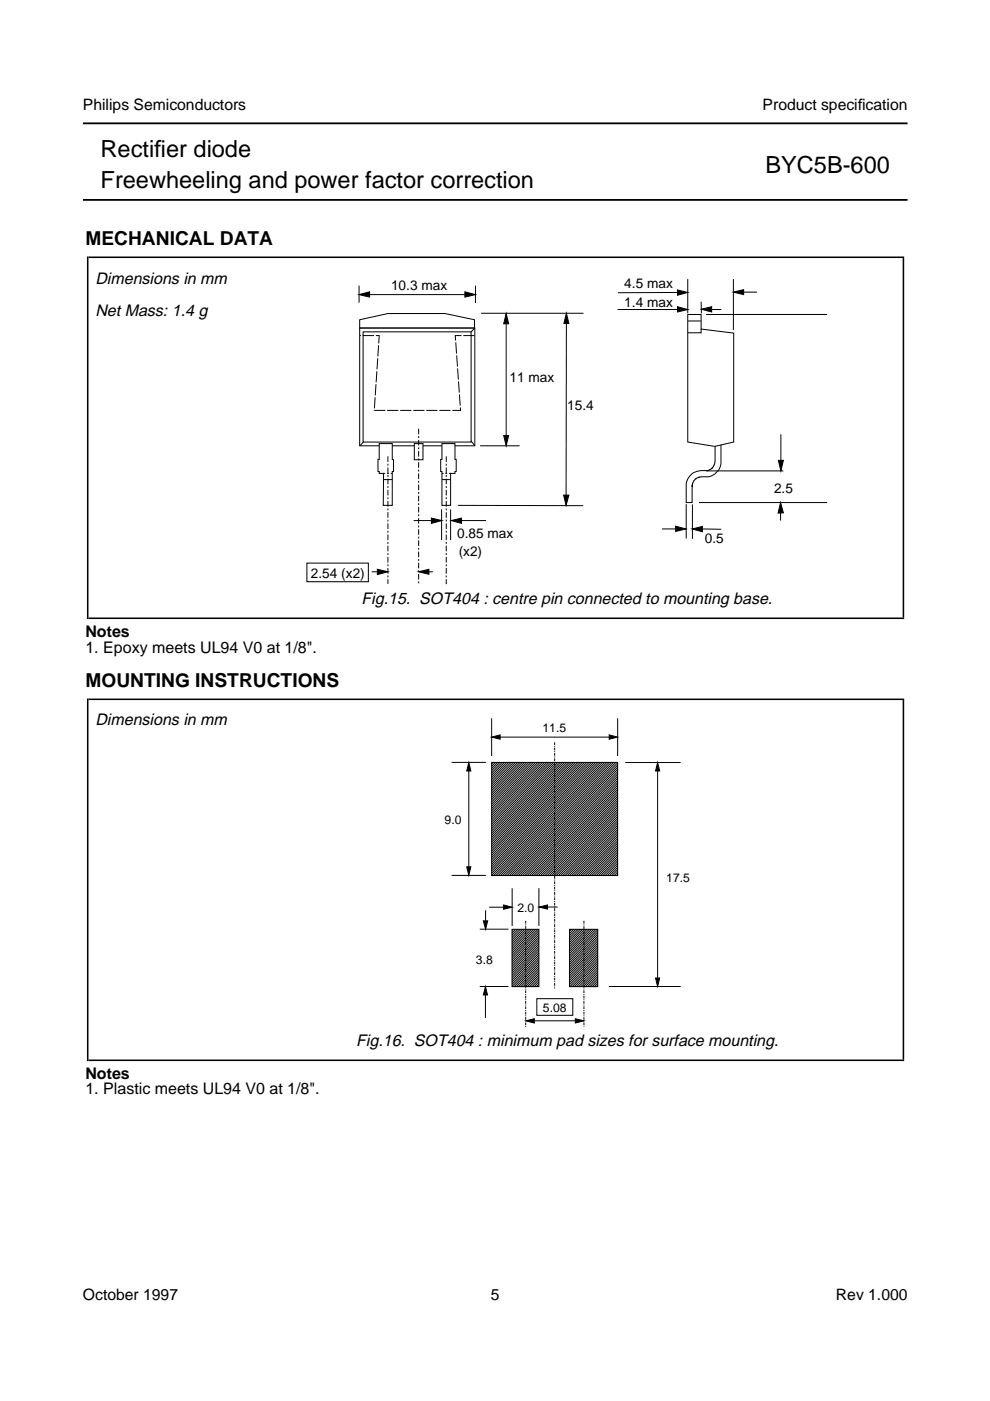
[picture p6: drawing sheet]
<svg xmlns="http://www.w3.org/2000/svg" width="210mm" height="297mm" viewBox="0 0 210 297" stroke-linecap="round" stroke-linejoin="round" font-family="sans-serif">
<path d="M17.6 26.2h174.8M17.6 42.4h174.8" fill="none" stroke="#000" stroke-width=".38"/>
<g fill="#fff" stroke="#000" stroke-width=".21">
<path d="M145.8 66.7h2.9v3.1l6.9 .8v23.1l-4.1 .9-5.7-.9z" fill-rule="evenodd"/>
<path d="M76.3 69.6h24.4v24.9h-24.4z" fill-rule="evenodd"/>
</g>
<g fill="none" stroke="#000" stroke-width=".21">
<path d="M145.8 59.2v7.2M155.5 59.2v10.8M76.1 60.6v3.6M78.4 62.5h20.2M100.8 60.6v3.6M102 66.4h21.7M107.3 68.7v23.6M120.1 68.3l-.1 37.3M130.9 65.6h12.7M143.6 62l-12.6 .1M145.9 68.1h2.7M148.7 69.8v.8h-2.9"/>
<path d="M148.7 64v2.4M149.7 66.7h25.7M150.8 65.6h2.1M157.7 61.9h2.8M78.4 92.2l-2 2.2M98.9 92.2l1.8 2.3M101.8 94.5h8.4M149.7 99.8h16.4M152.9 94.3v4a3.4 3.4 0 0 1-4.3 2.8l-.4 .1a2.12 2.12 0 0 0-1.5 1.7v3.7h-1.2v-4a3.2 3.2 0 0 1 3.1-2.8h1.5a2 2 0 0 0 1.4-1.5l.1-3.7M165.6 92.1v5.5M87.7 110.4h3.8M93.6 108v6.5"/>
<path d="M95.5 108v6.5M97.8 110.4h5.2M140.4 112.1h2.9M145.5 106.9v7.3M146.8 106.9v7.4M148.2 106.6h27.2M148.9 112.1l4 .1M165.5 108.7v1.7"/>
</g>
<g fill="#000" stroke="#000" stroke-width=".21">
<path d="M76.1 62.5l2.3-.6v1.1zM98.6 61.9l2.2 .6-2.2 .5zM107.3 66.5l.5 2.2h-1zM120.1 66.4l.5 2.2h-1zM143.6 61.5l2.2 .5-2.2 .6zM143.6 65l2.2 .6-2.2 .5zM148.7 65.6l2.2-.6v1.1zM155.5 61.9l2.2-.5v1.1zM106.8 92.3h1l-.5 2.2zM165 97.6h1.1l-.5 2.2zM91.5 109.8l2.2 .6-2.2 .6zM95.7 110.4l2.1-.6v1.2z"/>
<path d="M119.5 105h1.1l-.6 2.1zM143.3 111.6l2.1 .5-2.1 .6zM146.7 112.1l2.2-.5v1.1zM165.5 106.6l.6 2.1-1.1 .1z"/>
</g>
<path d="M77 70.4h22.9v23.3h-22.9z" fill-rule="evenodd" fill="#fff" stroke="#000" stroke-width=".21"/>
<path d="M83.1 100.4h-1.8" fill="none" stroke="#000" stroke-width=".21" stroke-dasharray=".4" stroke-linecap="butt"/>
<path d="M81.3 101.7h1.9" fill="none" stroke="#000" stroke-width=".21"/>
<path d="M87.8 94.1h1.9v3.4h-1.9z" fill-rule="evenodd" fill="#fff" stroke="#000" stroke-width=".21"/>
<path d="M100.6 71.2h-4.1l1.1 15.8h-18.2l1-15.8h-4.1" fill="none" stroke="#000" stroke-width=".21" stroke-dasharray="2.4 .4" stroke-linecap="butt"/>
<path d="M80.4 94.1h2.8v3.3l.2 .1v2.5h-.2v7.1h-1.9v-6.7h-.9v-.4h-.3v-2.6h.3z" fill-rule="evenodd" fill="#fff" stroke="#000" stroke-width=".21"/>
<path d="M81.3 100.4h1.9M93.8 100.4h1.7" fill="none" stroke="#000" stroke-width=".21" stroke-dasharray=".4" stroke-linecap="butt"/>
<path d="M81.3 101.7h1.9M93.7 101.7h1.8" fill="none" stroke="#000" stroke-width=".21"/>
<path d="M93.7 94.1h2.8v3.3h.2v2.6h-.2v.4h-1v6.7h-1.8v-7.1h-.3v-2.6h.3z" fill-rule="evenodd" fill="#fff" stroke="#000" stroke-width=".21"/>
<path d="M95.6 100.4h-1.9" fill="none" stroke="#000" stroke-width=".21" stroke-dasharray=".4" stroke-linecap="butt"/>
<path d="M93.7 101.7h1.8M78.8 121.2h1.2M90.9 121.2h.9" fill="none" stroke="#000" stroke-width=".21"/>
<path d="M82.2 96.8v27M88.8 90.9v32.9M94.6 96.8v27.1" fill="none" stroke="#000" stroke-width=".21" stroke-dasharray="1.2 .4 .4 .4" stroke-linecap="butt"/>
<path d="M80 120.7l2.2 .5-2.2 .6zM88.8 121.2l2.1-.5v1.1z" fill="#000" stroke="#000" stroke-width=".21"/>
<path d="M65.1 119.4h13v3.9h-13z" fill-rule="evenodd" fill="#fff" stroke="#000" stroke-width=".21"/>
<path d="M100.7 69.6l-.8 .8" fill="none" stroke="#000" stroke-width=".21"/>
<path d="M76.3 67.8l5.9-1.3h12.2l6.2 1.3v1.7h-24.3z" fill-rule="evenodd" fill="#fff" stroke="#000" stroke-width=".21"/>
<path d="M97.1 107.1l26.5 .1" fill="none" stroke="#000" stroke-width=".21"/>
<path d="M120.8 197h5.9v12.2h-5.9z" fill-rule="evenodd" fill="#fff"/>
<g fill="none" stroke="#000" stroke-width=".21">
<path d="M120.8 197h5.9v12.2h-5.9zM121.2 197l-.4 .4M121.7 197l-.9 .9M122.2 197l-1.4 1.4M122.6 197l-1.8 1.9M123.1 197l-2.3 2.3M123.6 197l-2.8 2.8M124 197l-3.2 3.3M124.5 197l-3.7 3.7M125 197l-4.2 4.2M125.5 197l-4.7 4.7M125.9 197l-5.1 5.2"/>
<path d="M126.4 197l-5.6 5.6M126.8 197.1l-6 6M126.8 197.6l-6 6M126.8 198l-6 6.1M126.8 198.5l-6 6M126.8 199l-6 6M126.8 199.4l-6 6.1M126.8 199.9l-6 6M126.8 200.4l-6 6M126.8 200.9l-6 6M126.8 201.3l-6 6.1M126.8 201.8l-6 6"/>
<path d="M126.8 202.3l-6 6M126.8 202.7l-6 6.1M126.8 203.2l-6 6M126.8 203.7l-5.6 5.5M126.8 204.2l-5.1 5M126.8 204.6l-4.6 4.6M126.8 205.1l-4.1 4.1M126.8 205.6l-3.7 3.6M126.8 206.1l-3.2 3.1M126.8 206.5l-2.7 2.7M126.8 207l-2.3 2.2M126.8 207.5l-1.8 1.7"/>
<path d="M126.8 207.9l-1.3 1.3M126.8 208.4l-.8 .8M126.8 208.9l-.4 .3"/>
</g>
<path d="M108.6 197h5.7v12.2h-5.7z" fill-rule="evenodd" fill="#fff"/>
<g fill="none" stroke="#000" stroke-width=".21">
<path d="M108.6 197h5.7v12.2h-5.7zM108.9 197l-.4 .4M109.4 197l-.9 .9M109.9 197l-1.4 1.3M110.3 197l-1.8 1.8M110.8 197l-2.3 2.3M111.3 197l-2.8 2.8M111.8 197l-3.3 3.2M112.2 197l-3.7 3.7M112.7 197l-4.2 4.2M113.2 197l-4.7 4.6M113.7 197l-5.2 5.1"/>
<path d="M114.1 197l-5.6 5.6M114.3 197.3l-5.8 5.8M114.3 197.7l-5.8 5.8M114.3 198.2l-5.8 5.8M114.3 198.7l-5.8 5.8M114.3 199.2l-5.8 5.8M114.3 199.6l-5.8 5.8M114.3 200.1l-5.8 5.8M114.3 200.6l-5.8 5.8M114.3 201l-5.8 5.8M114.3 201.5l-5.8 5.8M114.3 202l-5.8 5.8"/>
<path d="M114.3 202.5l-5.8 5.8M114.3 202.9l-5.8 5.8M114.3 203.4l-5.8 5.8M114.3 203.9l-5.3 5.3M114.3 204.4l-4.9 4.8M114.3 204.8l-4.4 4.4M114.3 205.3l-3.9 3.9M114.3 205.8l-3.5 3.4M114.3 206.2l-3 3M114.3 206.7l-2.5 2.5M114.3 207.2l-2 2M114.3 207.7l-1.6 1.5"/>
<path d="M114.3 208.1l-1.1 1.1M114.3 208.6l-.6 .6M114.3 209.1l-.2 .1"/>
</g>
<path d="M104.2 161.6h26.8v24h-26.8z" fill-rule="evenodd" fill="#fff"/>
<g fill="none" stroke="#000" stroke-width=".21">
<path d="M104.2 152.3v8M106 156.3h23.2M131 152.3v8M95.7 161.6h7.3M99.4 163.5v20.3M104.2 161.6h26.8v24h-26.8zM104.6 161.6l-.4 .4M105.1 161.6l-.9 .9M105.6 161.6l-1.4 1.4M106.1 161.6l-1.9 1.8M106.5 161.6l-2.3 2.3M107 161.6l-2.8 2.8"/>
<path d="M107.5 161.6l-3.3 3.3M107.9 161.6l-3.7 3.7M108.4 161.6l-4.2 4.2M108.9 161.6l-4.7 4.7M109.4 161.6l-5.2 5.1M109.8 161.6l-5.6 5.6M110.3 161.6l-6.1 6.1M110.8 161.6l-6.6 6.6M111.3 161.6l-7.1 7M111.7 161.6l-7.5 7.5M112.2 161.6l-8 8M112.7 161.6l-8.5 8.4"/>
<path d="M113.1 161.6l-8.9 8.9M113.6 161.6l-9.4 9.4M114.1 161.6l-9.9 9.9M114.6 161.6l-10.4 10.3M115 161.6l-10.8 10.8M115.5 161.6l-11.3 11.3M116 161.6l-11.8 11.8M116.5 161.6l-12.3 12.2M116.9 161.6l-12.7 12.7M117.4 161.6l-13.2 13.2M117.9 161.6l-13.7 13.6M118.3 161.6l-14.1 14.1"/>
<path d="M118.8 161.6l-14.6 14.6M119.3 161.6l-15.1 15.1M119.8 161.6l-15.6 15.5M120.2 161.6l-16 16M120.7 161.6l-16.5 16.5M121.2 161.6l-17 16.9M121.7 161.6l-17.5 17.4M122.1 161.6l-17.9 17.9M122.6 161.6l-18.4 18.4M123.1 161.6l-18.9 18.8M123.5 161.6l-19.3 19.3M124 161.6l-19.8 19.8"/>
<path d="M124.5 161.6l-20.3 20.3M125 161.6l-20.8 20.7M125.4 161.6l-21.2 21.2M125.9 161.6l-21.7 21.7M126.4 161.6l-22.2 22.1M126.8 161.6l-22.6 22.6M127.3 161.6l-23.1 23.1M127.8 161.6l-23.6 23.6M128.3 161.6l-24.1 24M128.7 161.6l-24.1 24.1M129.2 161.6l-24.1 24.1M129.7 161.6l-24.1 24.1"/>
<path d="M130.2 161.6l-24.1 24.1M130.6 161.6l-24.1 24.1M131 161.7l-24 24M131 162.2l-23.5 23.5M131 162.6l-23.1 23.1M131 163.1l-22.6 22.6M131 163.6l-22.1 22.1M131 164l-21.6 21.7M131 164.5l-21.2 21.2M131 165l-20.7 20.7M131 165.5l-20.2 20.2M131 165.9l-19.7 19.8"/>
<path d="M131 166.4l-19.3 19.3M131 166.9l-18.8 18.8M131 167.4l-18.3 18.3M131 167.8l-17.9 17.9M131 168.3l-17.4 17.4M131 168.8l-16.9 16.9M131 169.2l-16.4 16.5M131 169.7l-16 16M131 170.2l-15.5 15.5M131 170.7l-15 15M131 171.1l-14.6 14.6M131 171.6l-14.1 14.1"/>
<path d="M131 172.1l-13.6 13.6M131 172.5l-13.1 13.2M131 173l-12.7 12.7M131 173.5l-12.2 12.2M131 174l-11.7 11.7M131 174.4l-11.2 11.3M131 174.9l-10.8 10.8M131 175.4l-10.3 10.3M131 175.9l-9.8 9.8M131 176.3l-9.4 9.4M131 176.8l-8.9 8.9M131 177.3l-8.4 8.4"/>
<path d="M131 177.7l-7.9 8M131 178.2l-7.5 7.5M131 178.7l-7 7M131 179.2l-6.5 6.5M131 179.6l-6 6.1M132.6 161.7h11.7M139.4 163.5v43.9M95.7 185.6h7.3M101.7 197h6.1M103 193v2.2M103.7 192.3h3.1M108.6 188.3v8"/>
<path d="M114.3 188.3v8M116.1 192.3h2.1M131 180.1l-5.6 5.6M131 180.6l-5.1 5.1M131 181l-4.6 4.7M131 181.5l-4.2 4.2M131 182l-3.7 3.7M131 182.5l-3.2 3.2M131 182.9l-2.7 2.8M131 183.4l-2.3 2.3M131 183.9l-1.8 1.8M131 184.4l-1.3 1.3"/>
<path d="M131 184.8l-.9 .9M131 185.3l-.4 .4M101.7 209.2h6.1M102.9 211v4.8M113.3 216.4h8.7M113.8 211.7h7.6v3.6h-7.6zM129.1 209.2h15.2"/>
</g>
<path d="M117.6 157.4v52.3M111.5 195.2v22.6M123.8 195.2v22.5" fill="none" stroke="#000" stroke-width=".21" stroke-dasharray=".6 .2 .2 .2" stroke-linecap="butt"/>
<path d="M104.2 156.3l1.8-.5v.9zM129.2 155.8l1.8 .5-1.8 .4zM99.4 161.7l.4 1.8h-.8zM139.4 161.7l.5 1.8h-.9zM99 183.8h.8l-.4 1.8zM102.5 195.2h.9l-.4 1.8zM106.8 191.9l1.8 .4-1.8 .5zM114.3 192.3l1.8-.4v.9zM102.9 209.2l.5 1.8h-.9zM111.5 216.4l1.8-.4v.9zM122 216l1.8 .4-1.8 .5zM139 207.4h.9l-.5 1.8z" fill="#000" stroke="#000" stroke-width=".21"/>
<path d="M18.8 54.6h172.9M18.8 131.1h172.9M18.8 148.3h172.9M18.8 224.8h172.9" fill="none" stroke="#000" stroke-width=".33"/>
<path d="M191.4 92.8h.3M191.4 186.5h.3" fill="none" stroke="#000" stroke-width="76.2" stroke-linecap="butt"/>
<path d="M18.4 92.8h.4M18.4 186.5h.4" fill="none" stroke="#000" stroke-width="76.9" stroke-linecap="butt"/>
<g font-size="5">
<text x="21.3" y="33.3">Rectif</text>
<text x="32.7" y="33.3">ier diode</text>
<text x="21.3" y="39.9">Freewheeling and power factor correction</text>
<text x="162.3" y="36.6">BYC5B-600</text>
</g>
<g font-size="4.1">
<text x="18.1" y="51.9">MECHANICAL DATA</text>
<text x="18.1" y="145.7">MOUNTING INSTRUCTIONS</text>
</g>
<g font-size="3.5">
<text x="20.2" y="60.2">Dimensions in mm</text>
<text x="20.2" y="66.9">Net Mass: 1.4 g</text>
<text x="76.6" y="128">Fig.15. SOT404 : centre pin connected to mounting base.</text>
<text x="20.2" y="153.8">Dimensions in mm</text>
<text x="75.5" y="221.7">Fig.16. SOT404 : minimum pad sizes for surface mounting.</text>
</g>
<g font-size="3.4">
<text x="18.1" y="135">Notes</text>
<text x="18.1" y="138.4">1. Epoxy meets UL94 V0 at 1/8&quot;.</text>
<text x="18.1" y="228.7">Notes</text>
<text x="18.1" y="232.1">1. Plastic meets UL94 V0 at 1/8&quot;.</text>
</g>
<g font-size="3.3">
<text x="17.6" y="23.4">Philips Semiconductors</text>
<text x="161.7" y="23.4">Product specif</text>
<text x="181.9" y="23.4">ication</text>
<text x="17.6" y="275.6">October 1997</text>
<text x="104.1" y="275.6">5</text>
<text x="177.2" y="275.6">Rev 1.000</text>
</g>
<g font-size="2.9">
<text x="82.9" y="61.4">10.3 max</text>
<text x="132.4" y="61.1">4.5 max</text>
<text x="132.4" y="65">1.4 max</text>
<text x="108" y="81">11 max</text>
<text x="120.3" y="86.9">15.4</text>
<text x="164.1" y="104.5">2.5</text>
<text x="96.9" y="114.1">0.85 max</text>
<text x="97.3" y="117.8">(x2)</text>
<text x="149.4" y="115.2">0.5</text>
<text x="65.9" y="122.5">2.54 (x2)</text>
</g>
<g font-size="2.6">
<text x="115" y="155.2">11.5</text>
<text x="94.3" y="174.6">9.0</text>
<text x="141.3" y="187">17.5</text>
<text x="109.7" y="193.3">2.0</text>
<text x="100.9" y="204.4">3.8</text>
<text x="115.1" y="214.5">5.08</text>
</g>
</svg>
